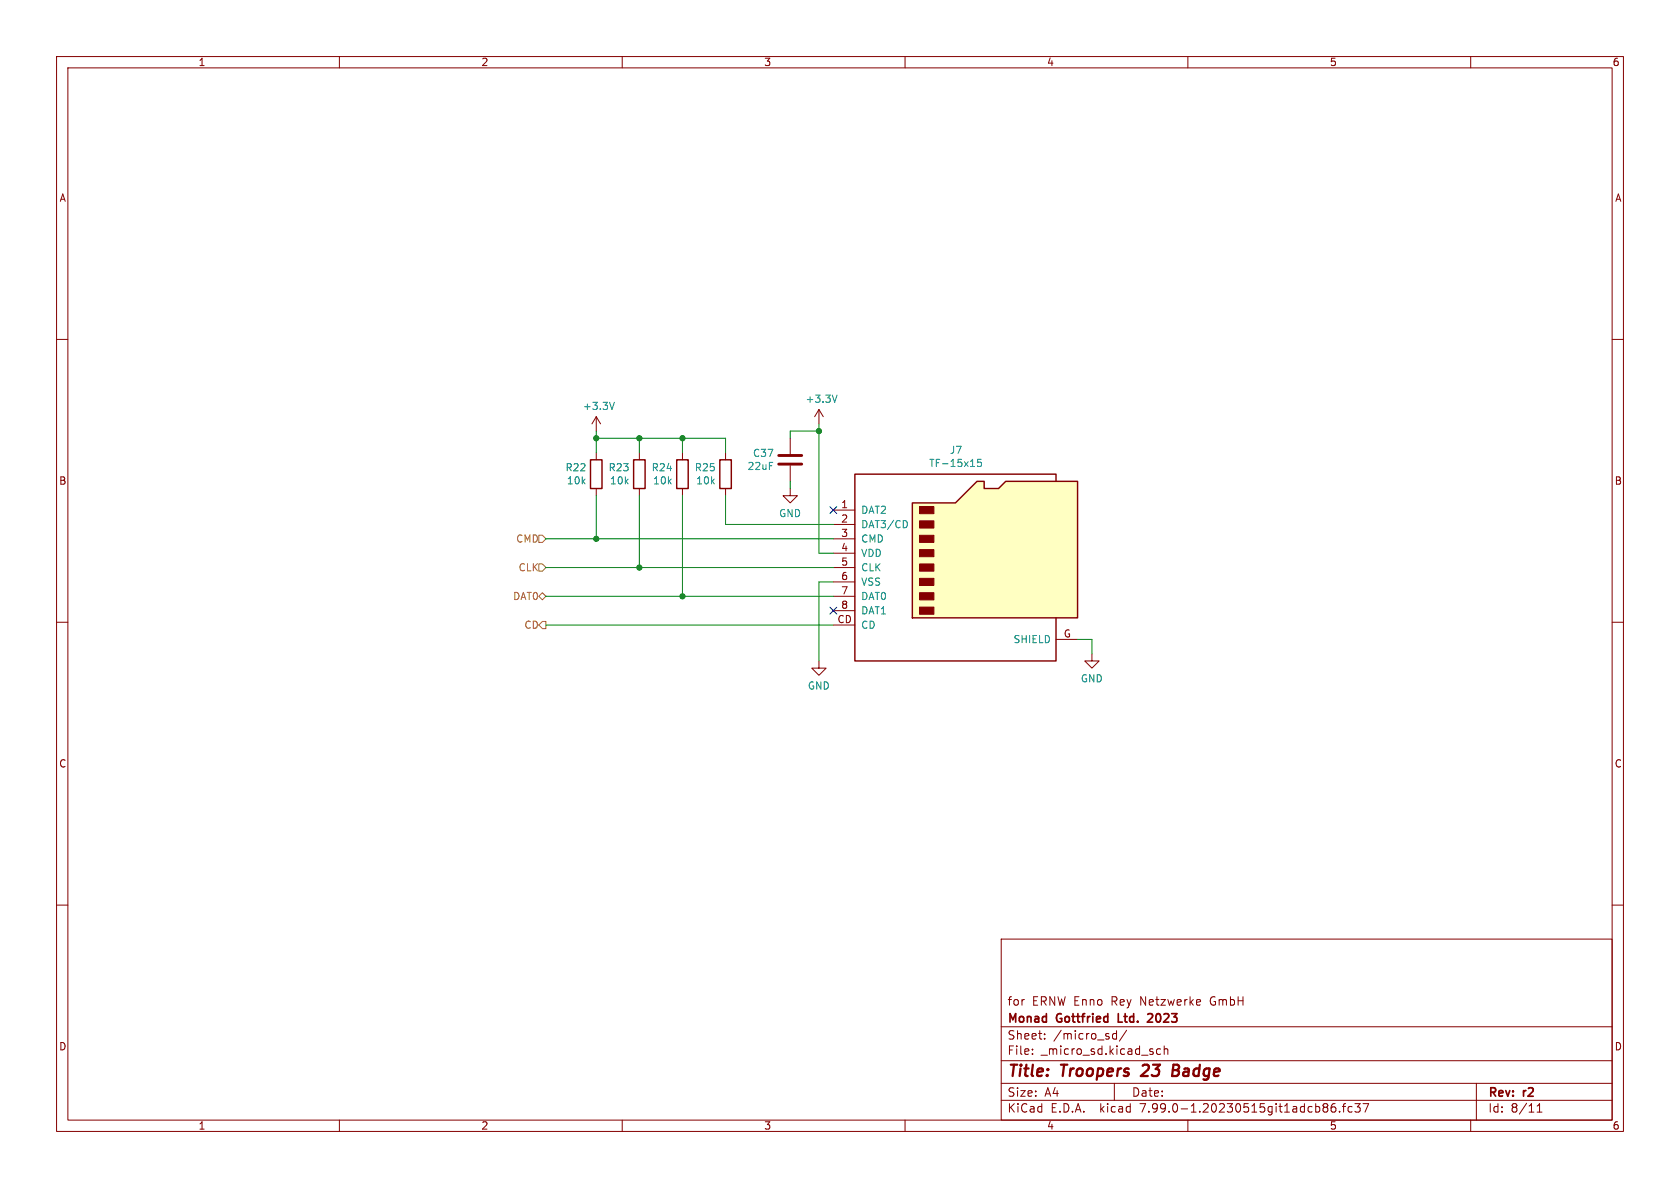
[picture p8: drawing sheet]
<svg xmlns="http://www.w3.org/2000/svg" width="297mm" height="210mm" viewBox="0 0 297 210" stroke-linecap="round" stroke-linejoin="round" font-family="sans-serif">
<g fill="none" stroke="#840000" stroke-width=".18">
<path d="M10 10h277v190h-277zM12 12h273v186h-273zM60 10v2M110 10v2M160 10v2M210 10v2M260 10v2M10 60h2M285 60h2M105.4 73.7l-.8 1.2M105.4 73.7v2.5M105.4 73.7l.8 1.2"/>
<path d="M139.7 77.5v2.8M144.8 72.4l-.8 1.3M144.8 72.4v2.5M144.8 72.4l.7 1.3M120.6 80v1.3M120.6 86.4v1.2M128.3 80v1.3M128.3 86.4v1.2M139.7 86.4v1.2h-1.3l1.3 1.3 1.3-1.3h-1.3M139.7 82.3v2.8M10 110h2M193 115.6v1.2h-1.2l1.2 1.3 1.3-1.3h-1.3"/>
<path d="M285 110h2M10 160h2M285 160h2M177 166h108v32h-108zM212 176.7l.2 .4-.7 .1M212.2 177.6l-.2 .1M60 198v2M110 198v2M160 198v2M177 194.5h108M177 191.5h108M177 187.5h108"/>
<path d="M177 181.5h108M182.5 186.3v.1M182.5 185.5v.1M184.7 183.6v.1M184.7 182.8v.1M197 191.5v3M197.4 182.2v1.5M197.4 182.8l-.4-.1-.3 .3v.4l.1 .2h.6M199.2 182.1l-1.3 2M205.2 185.5l-.5-.1-.2 .3v.4l.1 .2h.6M205.8 185.5l.2-.1 .4 .1 .1 .9M205.8 184.9v1.5"/>
<path d="M210 198v2M234.5 195.1l.2 .3-.2 .3 .2 .2v.4l-.2 .3M236 195.1a.59 .59 0 0 0-.7 .6v.6l.2 .2 .4 .1 .2-.1 .1-.5-.2-.3h-.4l-.3 .3M236.8 196.5v.1M237.3 195.6h.6M237.9 195.1l-.4 .2v1.3M239 195.7l-.4-.1-.3 .3v.4l.2 .2h.5M239.5 195.1h1l-.5 .6 .4 .1v.7l-.2 .1h-.5l-.2-.1M241 195.1h1l-.7 1.5M260 198v2M261 191.5v6.5M271.7 196.6h.9"/>
<path d="M271.7 195.5l.5-.4v1.5"/>
</g>
<path d="M207.3 189.2h.7M208.1 188.2h-.6l-.3 2h.8" fill="none" stroke="#840000" stroke-width=".4"/>
<path d="M203.1 179.2l-.2 .1M203.7 179.8l-.9 .9h1" fill="none" stroke="#840000" stroke-width=".3"/>
<path d="M107.8 71.1l.4 1.3 .4-1.3M147.1 69.8l.5 1.3 .4-1.3M136 81.7h.6" fill="none" stroke="#008484" stroke-width=".18"/>
<path d="M119.6 81.3h2.1v5.1h-2.1zM127.3 81.3h2v5.1h-2z" fill="none" stroke="#840000" stroke-width=".25"/>
<path d="M137.7 82h4M137.7 80.5h4" fill="none" stroke="#840000" stroke-width=".51"/>
<path d="M161.3 88.9h7.6l3.8-3.8h1.3v1.3h2.5l1.3-1.3h12.7v24.1h-29.2z" fill="#ffffc2"/>
<g fill="#840000" stroke="#840000" stroke-width=".18">
<path d="M162.6 107.3h2.5v1.3h-2.5z"/>
<path d="M162.6 104.8h2.5v1.2h-2.5z"/>
<path d="M162.6 102.2h2.5v1.3h-2.5z"/>
<path d="M162.6 99.7h2.5v1.3h-2.5z"/>
<path d="M162.6 97.2h2.5v1.2h-2.5z"/>
<path d="M162.6 94.6h2.5v1.3h-2.5z"/>
<path d="M162.6 92.1h2.5v1.2h-2.5z"/>
<path d="M162.6 89.5h2.5v1.3h-2.5z"/>
</g>
<path d="M104.4 81.3h2v5.1h-2zM112 81.3h2v5.1h-2zM161.3 88.9h7.6l3.8-3.8h1.3v1.3h2.5l1.3-1.3h12.7v24.1h-29.2zM186.7 85.1v-1.3h-35.6v33h35.6v-7.6" fill="none" stroke="#840000" stroke-width=".25"/>
<g fill="none" stroke="#840000" stroke-width=".18">
<path d="M105.4 80v1.3M105.4 86.4v1.2M113 80v1.3M113 86.4v1.2M147.3 90.2h3.8M147.3 92.7h3.8M147.3 95.3h3.8M147.3 97.8h3.8M144.8 116.8v1.3h-1.3l1.3 1.3 1.2-1.3h-1.2M147.3 100.3h3.8M147.3 102.9h3.8M147.3 105.4h3.8"/>
<path d="M147.3 108h3.8M147.3 110.5h3.8M186.7 113h3.8"/>
</g>
<path d="M160.2 92.1l.2 .5-.2 .6M171.6 82.5h.7M173.5 81.2h-.6l-.1 .6 .2-.1h.4l.1 .2v.4l-.2 .2-.5-.2" fill="none" stroke="#008484" stroke-width=".18"/>
<path d="M95.2 99.7h.7l.6 .6-.6 .7h-.7zM95.2 94.6h.7l.6 .7-.6 .6h-.7zM95.2 105.4l.7-.6 .6 .6-.6 .6zM95.9 109.9h.6v1.2h-.6l-.7-.6z" fill="none" stroke="#848400" stroke-width=".18"/>
<g fill="none" stroke="#008400" stroke-width=".18">
<path d="M105.4 77.5h22.9v2.5M105.4 76.2v3.8M113 77.5v2.5M120.6 77.5v2.5M144.8 76.2h-5.1v1.3M144.8 74.9v22.9h2.5M96.5 95.3h50.8M105.4 87.6v7.7M113 87.6v12.7M120.6 87.6v17.8M128.3 87.6v5.1h19M139.7 85.1v1.3"/>
<path d="M96.5 100.3h50.8M96.5 105.4h50.8M96.5 110.5h50.8M147.3 102.9h-2.5v13.9M190.5 113h2.5v2.6"/>
</g>
<path d="M146.7 89.6l1.2 1.2M147.9 89.6l-1.2 1.2M146.7 107.3l1.2 1.3M147.9 107.3l-1.2 1.3" fill="none" stroke="#000084" stroke-width=".18"/>
<g fill="#008400" stroke="#008400" stroke-width=".18">
<circle cx="105.4" cy="77.5" r=".46"/>
<circle cx="113" cy="77.5" r=".46"/>
<circle cx="105.4" cy="95.3" r=".46"/>
<circle cx="113" cy="100.3" r=".46"/>
<circle cx="120.6" cy="77.5" r=".46"/>
<circle cx="120.6" cy="105.4" r=".46"/>
<circle cx="144.8" cy="76.2" r=".46"/>
</g>
<g font-size="2.8" fill="#840000">
<text x="178" y="190.8">Title:</text>
<text x="187.5" y="190.8">Troopers</text>
<text x="202.3" y="190.8">23</text>
<text x="208.3" y="190.8">Badge</text>
</g>
<g font-size="2.1" fill="#840000">
<text x="178" y="177.9">for</text>
<text x="182.4" y="177.9">ERNW Enno</text>
<text x="196.4" y="177.9">Rey Netzwerke</text>
<text x="214" y="177.9">GmbH</text>
<text x="178" y="183.9">Sheet:</text>
<text x="178" y="181.1">Monad</text>
<text x="186.2" y="183.9">/micro_sd/</text>
<text x="186.7" y="181.1">Gottfried</text>
<text x="198" y="181.1">Ltd.</text>
<text x="203.8" y="181.1">2023</text>
<text x="178" y="186.6">File:</text>
<text x="184" y="186.6">_micro_sd.kicad_sch</text>
<text x="178" y="196.8">KiCad</text>
<text x="178" y="194">Size:</text>
<text x="184.6" y="194">A4</text>
<text x="185.7" y="196.8">E.D.A.</text>
<text x="194.4" y="196.8">kicad</text>
<text x="200" y="194">Date:</text>
<text x="201.5" y="196.8">7.99.0-1.20230515git1adcb86.fc37</text>
<text x="263" y="194.2">Rev:</text>
<text x="263" y="196.8">Id:</text>
<text x="267" y="196.8">8/11</text>
<text x="269.2" y="194.2">r2</text>
</g>
<g font-size="1.8" fill="#840000">
<text x="35" y="11.8">1</text>
<text x="85" y="11.8">2</text>
<text x="135" y="11.8">3</text>
<text x="185" y="11.8">4</text>
<text x="235" y="11.8">5</text>
<text x="285" y="11.8">6</text>
<text x="10.4" y="35.8">A</text>
<text x="285.4" y="35.8">A</text>
<text x="10.3" y="85.8">B</text>
<text x="148.6" y="89.9">1</text>
<text x="285.3" y="85.8">B</text>
<text x="148.6" y="92.5">2</text>
<text x="148.6" y="95">3</text>
<text x="148.6" y="97.5">4</text>
<text x="148.6" y="100.1">5</text>
<text x="148.6" y="102.6">6</text>
<text x="148.6" y="105.2">7</text>
<text x="148.6" y="107.7">8</text>
<text x="147.9" y="110.2">CD</text>
<text x="187.9" y="112.8">G</text>
<text x="10.3" y="135.8">C</text>
<text x="285.3" y="135.8">C</text>
<text x="10.3" y="185.8">D</text>
<text x="285.3" y="185.8">D</text>
<text x="35" y="199.8">1</text>
<text x="85" y="199.8">2</text>
<text x="135" y="199.8">3</text>
<text x="185" y="199.8">4</text>
<text x="235" y="199.8">5</text>
<text x="285" y="199.8">6</text>
</g>
<g font-size="1.8" fill="#008484">
<text x="142.3" y="71.4">+3.3V</text>
<text x="102.9" y="72.6">+3.3V</text>
<text x="99.8" y="83.5">R22</text>
<text x="107.4" y="83.5">R23</text>
<text x="115" y="83.5">R24</text>
<text x="122.7" y="83.5">R25</text>
<text x="132" y="83.2">22uF</text>
<text x="133" y="80.9">C37</text>
<text x="164.1" y="82.7">TF-15x15</text>
<text x="167.8" y="80.4">J7</text>
<text x="100" y="85.8">10k</text>
<text x="107.7" y="85.8">10k</text>
<text x="115.3" y="85.8">10k</text>
<text x="122.9" y="85.8">10k</text>
<text x="137.6" y="91.6">GND</text>
<text x="152.1" y="91">DAT2</text>
<text x="152.1" y="93.5">DAT3/CD</text>
<text x="152.1" y="96.1">CMD</text>
<text x="152.1" y="98.6">VDD</text>
<text x="152.1" y="101.2">CLK</text>
<text x="152.1" y="103.7">VSS</text>
<text x="152.1" y="106.2">DAT0</text>
<text x="152.1" y="108.8">DAT1</text>
<text x="152.1" y="111.3">CD</text>
<text x="179" y="113.9">SHIELD</text>
<text x="142.7" y="122.1">GND</text>
<text x="190.9" y="120.8">GND</text>
</g>
<g font-size="1.8" fill="#848400">
<text x="91" y="96.1">CMD</text>
<text x="91.5" y="101.2">CLK</text>
<text x="90.5" y="106.2">DAT0</text>
<text x="92.5" y="111.3">CD</text>
</g>
</svg>
